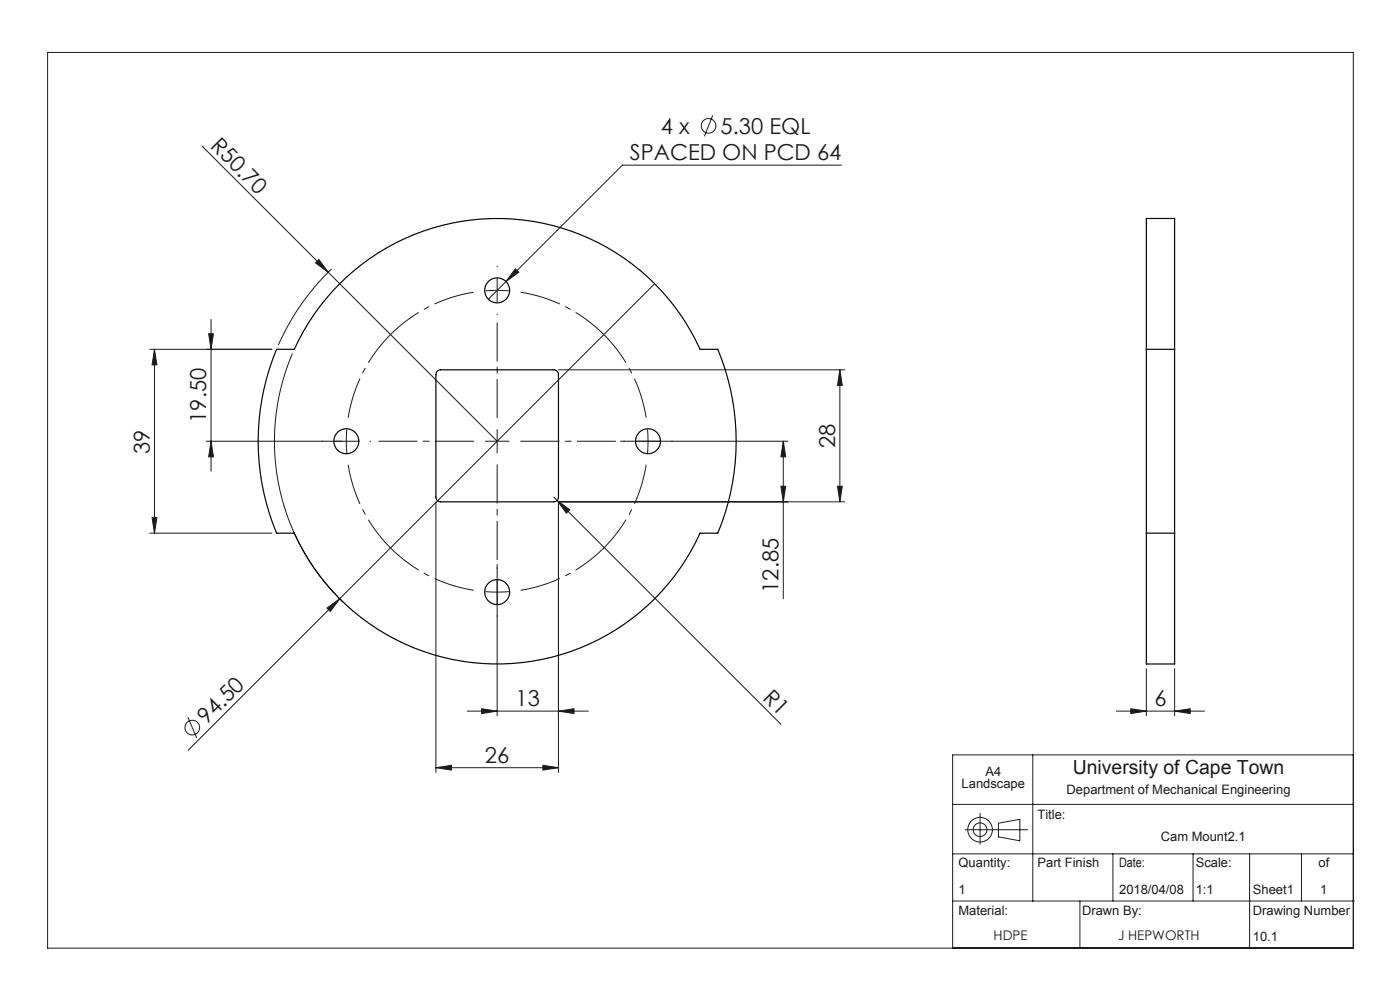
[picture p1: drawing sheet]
<svg xmlns="http://www.w3.org/2000/svg" width="297mm" height="210mm" viewBox="0 0 297 210" stroke-linecap="round" stroke-linejoin="round" font-family="sans-serif">
<g fill="none" stroke="#191924" stroke-width=".21">
<path d="M10.1 11.1h277v190h-277zM42.8 31l26.8 26.7M151.2 24.5l-1.8 4.4M178.5 35h-46.5l-28.4 28.5M67.6 55.1l2 2.6-2.7-1.9zM69.6 57.7l35.9 35.9M70.3 57a50.7 50.7 0 0 0-11.2 16.2M109.3 57l.7 .7-2.7 2zM31.8 74.1h25.9M32.8 74.1v39M32.8 74.1l.5 3.3h-1zM44.3 70.8h1l-.5 3.3z"/>
<path d="M44.8 67.7v32.2M62 75a47.2 47.2 0 0 0 10.8 52.7M118.5 78.4h60.7M138.9 60.2l-99 98.9M178.2 78.4v28M178.2 78.4l.5 3.3h-1zM43.8 93.6h28.7M44.8 93.6l.5 3.3h-1zM131.6 93.6h35.6M166.2 93.6l.5 3.3h-1zM166.2 93.6v33.4M31.8 113.1h25.9"/>
<path d="M32.3 109.8h1l-.5 3.3zM92.5 106.4v57.4M105.5 119.7v32.1M117.5 105.4l.7 .8M118.2 106.2l2.7 1.9-.7 .7zM118.2 106.2l47.5 47.4M165.7 103.1h1l-.5 3.3zM177.7 103.1h1l-.5 3.3zM179.2 106.4h-60.7v57.4M69.4 129l2.7-2-2 2.7zM103 125.5h5M39.9 152.1l1.8 4.4"/>
<path d="M99.1 150.8h25.7M102.2 150.3l3.3 .5-3.3 .6zM118.5 150.8l3.3-.5v1.1zM236.8 150.8h18.7M239.9 150.3l3.3 .5-3.3 .6zM243.2 141.8v10M249.2 150.8l3.3-.5v1.1zM249.2 141.8v10M92.5 162.8l3.3-.5v1.1zM92.5 162.8h26M115.2 162.3l3.3 .5-3.3 .6zM202.1 170.6h85"/>
<path d="M204.8 176h13.2M207.9 172.5v6.6M211.8 177.5l4.5 .8M211.8 177.5v-2.9l4.6-.8v4.6M219.1 160.1v31M287.1 160.1h-85v41M202.1 191.1h85.2M202.1 181.1h85M229.1 191.1v10M236.1 181.1v10M253.1 181.1v10M265.1 181.1v20"/>
<path d="M276.1 181.1v10"/>
<circle cx="150.3" cy="26.7" r="1.56"/>
<circle cx="40.8" cy="154.3" r="1.56"/>
<circle cx="207.9" cy="176" r="1.45"/>
<circle cx="207.9" cy="176" r="2.61"/>
</g>
<path d="M105.5 61.6l-2.5 .1M105.5 61.6l2.5 .1M73.5 93.6l.1 2.5M73.5 93.6l.1-2.5M137.5 93.6l-.1-2.5M137.5 93.6l-.1 2.5" fill="none" stroke="#191924" stroke-width=".21" stroke-dasharray="15.2 1.3 1.3 1.3" stroke-linecap="butt"/>
<path d="M100.5 62a32 32 0 0 0-26.6 26.6M73.9 98.6a32 32 0 0 0 26.6 26.6M137.1 88.6a32 32 0 0 0-26.6-26.6M110.5 125.2a32 32 0 0 0 26.6-26.6" fill="none" stroke="#191924" stroke-width=".21" stroke-dasharray="15.2 1.3 1.3 1.3" stroke-dashoffset="6.5" stroke-linecap="butt"/>
<g fill="none" stroke="#191924" stroke-width=".21" stroke-dasharray="15.2 1.3 1.3 1.3">
<path d="M105.5 56.6v-.2M105.5 61.6v-2.5M105.5 61.6v2.5M105.5 66.6v.1M68.5 93.6h-.2M73.5 93.6h-2.5M73.5 93.6h2.5M78.5 93.6h.1M105.5 93.6v-2.5M105.5 93.6h-2.5M105.5 93.6v2.5M105.5 93.6h2.5"/>
<path d="M132.5 93.6h-.2M137.5 93.6h2.5M137.5 93.6h-2.5M142.5 93.6h.1M105.5 130.6v.1M105.5 120.6v-.2"/>
</g>
<path d="M100.5 93.6h-20.2M105.5 88.6v-20.1M105.5 98.6v20.1M110.5 93.6h20.1" fill="none" stroke="#191924" stroke-width=".21" stroke-dasharray="15.2 1.3 1.3 1.3" stroke-dashoffset="7.1"/>
<g fill="#191924">
<path d="M66.9 55.8l.7-.7 2 2.6z"/>
<path d="M69.4 129l2.7-2-2 2.7z"/>
<path d="M118.2 106.2l2.7 1.9-.7 .7z"/>
<path d="M115.2 162.3l3.3 .5-3.3 .6zM92.5 162.8l3.3-.5v1.1z"/>
<path d="M102.2 150.3l3.3 .5-3.3 .6zM118.5 150.8l3.3-.5v1.1zM109.3 57l-2 2.7 2.7-2zM239.9 150.3l3.3 .5-3.3 .6zM249.2 150.8l3.3-.5v1.1z"/>
<path d="M44.8 93.6l.5 3.3h-1zM44.3 70.8h1l-.5 3.3z"/>
<path d="M178.2 78.4l.5 3.3h-1zM177.7 103.1h1l-.5 3.3zM166.2 93.6l.5 3.3h-1zM165.7 103.1h1l-.5 3.3z"/>
<path d="M32.8 74.1l.5 3.3h-1zM32.3 109.8h1l-.5 3.3z"/>
</g>
<g fill="none" stroke="#000" stroke-width=".25">
<path d="M72 60.2a47.3 47.3 0 0 1 76.5 13.9h3.8a50.7 50.7 0 0 1 0 39h-3.8a47.2 47.2 0 0 1-43 27.7 47.2 47.2 0 0 1-43.1-27.7h-3.7a50.7 50.7 0 0 1 0-39h3.7a47.3 47.3 0 0 1 9.6-13.9zM92.8 78.7l.7-.3h24a1 1 0 0 1 1 1v26a1 1 0 0 1-1 1h-24a1 1 0 0 1-1-1v-26zM243.2 74.1v39M243.2 74.1v-27.8h6v27.8M243.2 74.1h6M249.2 74.1v39M243.2 113.1v27.7h6v-27.7M243.2 113.1h6"/>
<circle cx="105.5" cy="61.6" r="2.65"/>
<circle cx="73.5" cy="93.6" r="2.65"/>
<circle cx="137.5" cy="93.6" r="2.65"/>
<circle cx="105.5" cy="125.6" r="2.65"/>
</g>
<g font-size="4.7" fill="#191924">
<text x="140.2" y="28.4">4 x</text>
<text x="152.9" y="28.4">5.30 EQL</text>
<text x="44.5" y="31.2" transform="rotate(45 44.5 31.2)">R50.70</text>
<text x="133.6" y="34">SPACED ON PCD 64</text>
<text x="43.8" y="89.7" transform="rotate(-90 43.8 89.7)">19.50</text>
<text x="177.2" y="95" transform="rotate(-90 177.2 95)">28</text>
<text x="31.8" y="96.4" transform="rotate(-90 31.8 96.4)">39</text>
<text x="165.2" y="125.7" transform="rotate(-90 165.2 125.7)">12.85</text>
<text x="109.4" y="149.8">13</text>
<text x="161.6" y="148.2" transform="rotate(45 161.6 148.2)">R1</text>
<text x="244.9" y="149.8">6</text>
<text x="43.8" y="153.7" transform="rotate(-45 43.8 153.7)">94.50</text>
<text x="102.9" y="161.8">26</text>
</g>
<text font-size="4.1" fill="#191924" x="227.6" y="164.3">University of Cape Town</text>
<g font-size="2.8" fill="#191924">
<text x="210.8" y="199.5">HDPE</text>
<text x="237.2" y="199.5">J HEPWORTH</text>
</g>
<g font-size="2.7" fill="#191924">
<text x="204" y="167.2">Landscape</text>
<text x="209.1" y="164.6">A4</text>
<text x="220.1" y="173.7">Title:</text>
<text x="226.3" y="168.5">Department of Mechanical Engineering</text>
<text x="246.3" y="178.4">Cam Mount2.1</text>
<text x="203.3" y="184">Quantity:</text>
<text x="220.1" y="184">Part Finish</text>
<text x="237.4" y="184">Date:</text>
<text x="253.7" y="184">Scale:</text>
<text x="279.7" y="184">of</text>
<text x="203.3" y="189.6">1</text>
<text x="237.4" y="189.6">2018/04/08</text>
<text x="253.7" y="189.6">1:1</text>
<text x="265.8" y="189.6">Sheet1</text>
<text x="280.1" y="189.6">1</text>
<text x="203.3" y="194.1">Material:</text>
<text x="229.6" y="194.1">Drawn By:</text>
<text x="265.8" y="194.1">Drawing Number</text>
<text x="265.8" y="199.6">10.1</text>
</g>
</svg>
